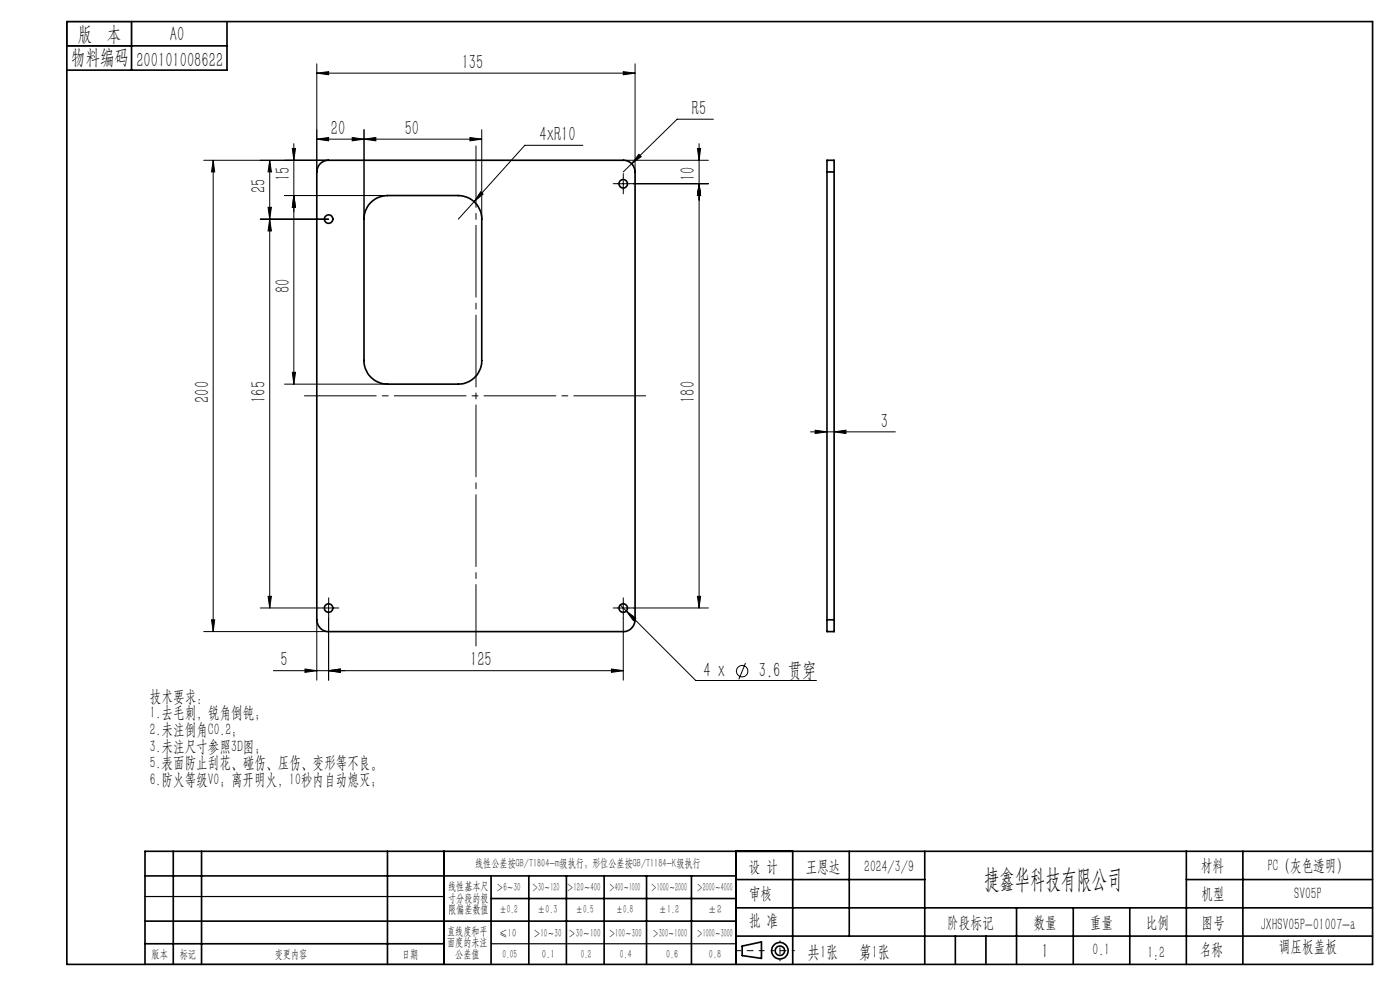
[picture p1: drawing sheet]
<svg xmlns="http://www.w3.org/2000/svg" width="297mm" height="210mm" viewBox="0 0 297 210" stroke-linecap="round" stroke-linejoin="round" font-family="sans-serif">
<g fill="none" stroke="#000" stroke-width=".21">
<path d="M67.2 15.5l2.5-.3v.7zM67.2 13.5v23M67.2 15.5h67.5M132.2 15.2l2.5 .3-2.5 .4zM134.7 13.5v23M43.2 34h26.5M45.2 34l.3 2.5h-.6zM45.2 34v100M57.2 34l.4 2.5h-.7zM57.2 34v95M62 31.5h.7l-.4 2.5zM62.3 30.5v51"/>
<path d="M67.2 29.5l2.5-.3v.7zM67.2 29.5h35M74.7 29.2l2.5 .3-2.5 .4zM77.2 29.5l2.5-.3v.7zM77.2 27.5v19M99.7 29.2l2.5 .3-2.5 .4zM102.2 27.5v19M123.6 30.8h-12.3l-10.7 12M131 39h2.5M132.2 37.7v2.5M132.2 34h18.1M134.4 39h15.9"/>
<path d="M135.5 32.7l.5 .5-2 1.5zM148 31.5h.6l-.3 2.5zM148.3 30.5v98.5M148.3 39l.3 2.5h-.6zM151.3 25.3h-7.6l-11.5 11.2M55.2 46.5h14.5M56.9 44h.7l-.4 2.5zM57.2 46.5l.4 2.5h-.7zM60.4 41.5h21.8M62.3 41.5l.4 2.5h-.7zM100.6 42.8l-3.4 3.7M102 40.7l.5 .5-1.9 1.6z"/>
<path d="M62 79h.7l-.4 2.5zM60.4 81.5h21.8M171.9 91.6h18M172.9 91.3l2.5 .3-2.5 .4zM177 91.6l2.5-.3v.7zM43.2 134h26.5M44.9 131.5h.6l-.3 2.5zM55.2 129h12.4M56.9 126.5h.7l-.4 2.5zM67.2 131.5v12.8M68.5 129h2.4M69.7 131.1v13.2"/>
<path d="M69.7 127.7v2.5M131 129h2.5M131.6 128.3l1.3 1.3M132.2 127.7v2.5M132.2 131.1v13.2M132.9 129.6l2 1.5-.5 .5zM132.9 129.6l14.7 14.7h25.6M134.4 129h15.9M148 126.5h.6l-.3 2.5zM58 142.3h74.2M64.7 141.9l2.5 .4-2.5 .3zM69.7 142.3l2.5-.4v.7z"/>
<path d="M129.7 141.9l2.5 .4-2.5 .3zM158.2 140.6l-1.5 3.5"/>
<circle cx="157.4" cy="142.4" r="1.21"/>
</g>
<g fill="none" stroke="#000" stroke-width=".35">
<path d="M14.2 4.6h277v200h-277zM14.2 9.7h34M27.9 4.6v10.3M48.2 4.6v10.3h-34M67.9 34.7l.9-.5 .6-.2h62.8a2.47 2.47 0 0 1 2.5 2.5v95a2.53 2.53 0 0 1-2.5 2.5h-62.5a2.53 2.53 0 0 1-2.5-2.5v-95l.2-1zM175.4 36.5v-2.5h1.6v2.5M175.4 36.5h1.6M175.4 36.5v95M177 36.5v95M78.5 43.1a5 5 0 0 1 3.7-1.6h15a5 5 0 0 1 5 5v30a5 5 0 0 1-5 5h-15a5 5 0 0 1-5-5v-30a4.9 4.9 0 0 1 1.3-3.4zM175.4 131.5v2.5h1.6v-2.5M175.4 131.5h1.6"/>
<path d="M30.8 195.4h125.4M30.8 185.8h125.4M36.8 180.6v24M42.8 180.6v24M82.2 180.6v24M94.2 180.6v24M104.2 185.8v18.8M104.2 190.6h52M112.2 185.8v18.8M120.2 185.8v18.8M128.2 185.8v18.8M137.2 185.8v18.8"/>
<path d="M146.7 185.8v18.8M156.2 180.6v24M156.2 186.6h40M156.2 198.6h135M156.2 192.6h135M168.2 180.6v24M180.2 180.6v18M196.2 180.6v24M202.7 198.6v6M209.2 198.6v6M215.7 192.6v12M227.7 192.6v12"/>
<path d="M239.7 192.6v12M251.7 186.6h39.5M251.7 180.6v24M263.7 180.6v24M291.2 180.6h-260.4v24M30.8 200.2h63.4M157.4 200.7l4.1-.9v3.5l-4.1-.6z"/>
<circle cx="132.2" cy="39" r=".89"/>
<circle cx="69.7" cy="46.5" r=".9"/>
<circle cx="69.7" cy="129" r=".9"/>
<circle cx="132.2" cy="129" r=".9"/>
<circle cx="165.5" cy="201.7" r="1.74"/>
<circle cx="165.5" cy="201.7" r="1"/>
</g>
<path d="M63.4 84h74.8" fill="none" stroke="#000" stroke-width=".21" stroke-dasharray="15.2 1.3 1.3 1.3" stroke-dashoffset="-1.2"/>
<path d="M101 31v106" fill="none" stroke="#000" stroke-width=".21" stroke-dasharray="15.2 1.3 1.3 1.3" stroke-dashoffset="2.2"/>
<path d="M131 39h-.9M132.2 37.7v-.9M133.5 39h.9M132.2 40.2v.9M68.5 129h-.9M69.7 127.7v-.9M69.7 130.2v.9M71 129h.9M131 129h-.9M132.2 127.7v-.9M132.2 130.2v.9M133.5 129h.9" fill="none" stroke="#000" stroke-width=".21" stroke-dasharray="15.2 1.3 1.3 1.3"/>
<path d="M162.1 201.7h-6" fill="none" stroke="#000" stroke-width=".21" stroke-dasharray="15.2 1.3 1.3 1.3" stroke-dashoffset="14.1"/>
<path d="M168.5 201.7h-4.8" fill="none" stroke="#000" stroke-width=".21" stroke-dasharray="15.2 1.3 1.3 1.3" stroke-dashoffset="14.7"/>
<path d="M165.5 199.6v4.2" fill="none" stroke="#000" stroke-width=".21" stroke-dasharray="15.2 1.3 1.3 1.3" stroke-dashoffset="15"/>
<path d="M14.2 4.6h13.7v5.1h-13.7zM30.8 190.2h63.4M30.8 204.6h63.4M104.2 200.2h52" fill="none" stroke="#000" stroke-width=".25"/>
<g fill="#000">
<path d="M67.2 15.5l2.5-.3v.7zM132.2 15.2l2.5 .3-2.5 .4zM69.7 142.3l2.5-.4v.7zM129.7 141.9l2.5 .4-2.5 .3zM135.5 32.7l-1.5 2 2-1.5zM132.9 129.6l1.5 2 .5-.5zM102 40.7l-1.4 2.1 1.9-1.6zM172.9 91.3l2.5 .3-2.5 .4zM177 91.6l2.5-.3v.7z"/>
<path d="M45.2 34l.3 2.5h-.6zM44.9 131.5h.6l-.3 2.5zM62.3 41.5l.4 2.5h-.7zM62 79h.7l-.4 2.5z"/>
<path d="M74.7 29.2l2.5 .3-2.5 .4zM67.2 29.5l2.5-.3v.7zM69.7 142.3l2.5-.4v.7zM64.7 141.9l2.5 .4-2.5 .3z"/>
<path d="M77.2 29.5l2.5-.3v.7zM99.7 29.2l2.5 .3-2.5 .4z"/>
<path d="M56.9 126.5h.7l-.4 2.5zM57.2 46.5l.4 2.5h-.7zM148 126.5h.6l-.3 2.5zM148.3 39l.3 2.5h-.6zM62.3 41.5l.4 2.5h-.7zM62 31.5h.7l-.4 2.5zM148.3 39l.3 2.5h-.6zM148 31.5h.6l-.3 2.5zM56.9 44h.7l-.4 2.5zM57.2 34l.4 2.5h-.7z"/>
</g>
<text font-size="5.6" x="208.8" y="188.3">捷鑫华科技有限公司</text>
<g font-size="4.4">
<text x="16.5" y="8.6">版 本</text>
<text x="36.1" y="8.6">A0</text>
<text x="15.1" y="13.7">物料编码</text>
<text x="28.9" y="14.2">200101008622</text>
<text x="98" y="14.6">135</text>
<text x="70.2" y="28.6">20</text>
<text x="85.9" y="28.6">50</text>
<text x="114.5" y="29.9">4xR10</text>
<text x="146.8" y="24.4">R5</text>
<text x="56.4" y="41" transform="rotate(-90 56.4 41)">25</text>
<text x="61.5" y="38.5" transform="rotate(-90 61.5 38.5)">15</text>
<text x="147.4" y="38.5" transform="rotate(-90 147.4 38.5)">10</text>
<text x="61.5" y="62.1" transform="rotate(-90 61.5 62.1)">80</text>
<text x="44.4" y="85.5" transform="rotate(-90 44.4 85.5)">200</text>
<text x="56.4" y="85.5" transform="rotate(-90 56.4 85.5)">165</text>
<text x="147.4" y="85.5" transform="rotate(-90 147.4 85.5)">180</text>
<text x="186.9" y="90.7">3</text>
<text x="59.5" y="141.4">5</text>
<text x="99.7" y="141.4">125</text>
<text x="149.2" y="143.7">4 x</text>
<text x="161" y="143.7">3.6 贯穿</text>
<text x="221" y="203.2">1</text>
</g>
<g font-size="3.8">
<text x="171.3" y="203.2">共1张</text>
<text x="182.3" y="203.2">第1张</text>
</g>
<g font-size="3.5">
<text x="31.8" y="148.8">技术要求：</text>
<text x="31.8" y="152.4">1.去毛刺，锐角倒钝；</text>
<text x="31.8" y="155.9">2.未注倒角C0.2；</text>
<text x="31.8" y="159.4">3.未注尺寸参照3D图；</text>
<text x="31.8" y="163">5.表面防止刮花、碰伤、压伤、变形等不良。</text>
<text x="31.8" y="166.5">6.防火等级V0；离开明火，10秒内自动熄灭；</text>
<text x="158.9" y="184.9">设 计</text>
<text x="170.9" y="184.9">王恩达</text>
<text x="183.4" y="184.9">2024/3/9</text>
<text x="254.7" y="184.7">材料</text>
<text x="268.9" y="184.7">PC（灰色透明）</text>
<text x="158.9" y="190.8">审核</text>
<text x="254.9" y="190.7">机型</text>
<text x="274.6" y="190.8">SV05P</text>
<text x="158.9" y="196.5">批 准</text>
<text x="200.9" y="196.9">阶段标记</text>
<text x="219.3" y="196.9">数量</text>
<text x="231.2" y="196.9">重量</text>
<text x="243.1" y="196.9">比例</text>
<text x="254.9" y="196.9">图号</text>
<text x="267.4" y="197.3">JXHSV05P-01007-a</text>
<text x="231.8" y="202.5">0.1</text>
<text x="243.4" y="203.2">1:2</text>
<text x="254.5" y="202.5">名称</text>
<text x="271.3" y="201.8">调压板盖板</text>
</g>
<g font-size="2.5">
<text x="100.8" y="184">线性公差按GB/T1804-m级执行；形位公差按GB/T1184-K级执行</text>
<text x="95.1" y="188.8">线性基本尺</text>
<text x="95.1" y="191.3">寸分段的极</text>
<text x="105.3" y="189.1">＞6～30</text>
<text x="112.9" y="189.1">＞30～120</text>
<text x="120.2" y="188.9">＞120～400</text>
<text x="129.2" y="188.9">＞400～1000</text>
<text x="138.1" y="189.1">＞1000～2000</text>
<text x="147.8" y="189.1">＞2000～4000</text>
<text x="95.1" y="193.8">限偏差数值</text>
<text x="105.9" y="193.8">±0.2</text>
<text x="114.1" y="193.8">±0.3</text>
<text x="122.2" y="193.8">±0.5</text>
<text x="130.7" y="193.8">±0.8</text>
<text x="139.8" y="193.8">±1.2</text>
<text x="150.2" y="193.8">±2</text>
<text x="32.2" y="203.2">版本</text>
<text x="38.1" y="203.2">标记</text>
<text x="58.3" y="203.2">变更内容</text>
<text x="85.3" y="203.2">日期</text>
<text x="94.8" y="198.3">直线度和平</text>
<text x="94.8" y="200.7">面度的未注</text>
<text x="96.6" y="203.2">公差值</text>
<text x="105.9" y="198.7">≤10</text>
<text x="106.6" y="203.2">0.05</text>
<text x="113.2" y="198.7">＞10～30</text>
<text x="115" y="203.2">0.1</text>
<text x="120.6" y="198.7">＞30～100</text>
<text x="123.2" y="203.2">0.2</text>
<text x="129.1" y="198.7">＞100～300</text>
<text x="131.5" y="203.2">0.4</text>
<text x="138.4" y="198.7">＞300～1000</text>
<text x="141.3" y="203.2">0.6</text>
<text x="147.8" y="198.7">＞1000～3000</text>
<text x="150.4" y="203.2">0.8</text>
</g>
</svg>
